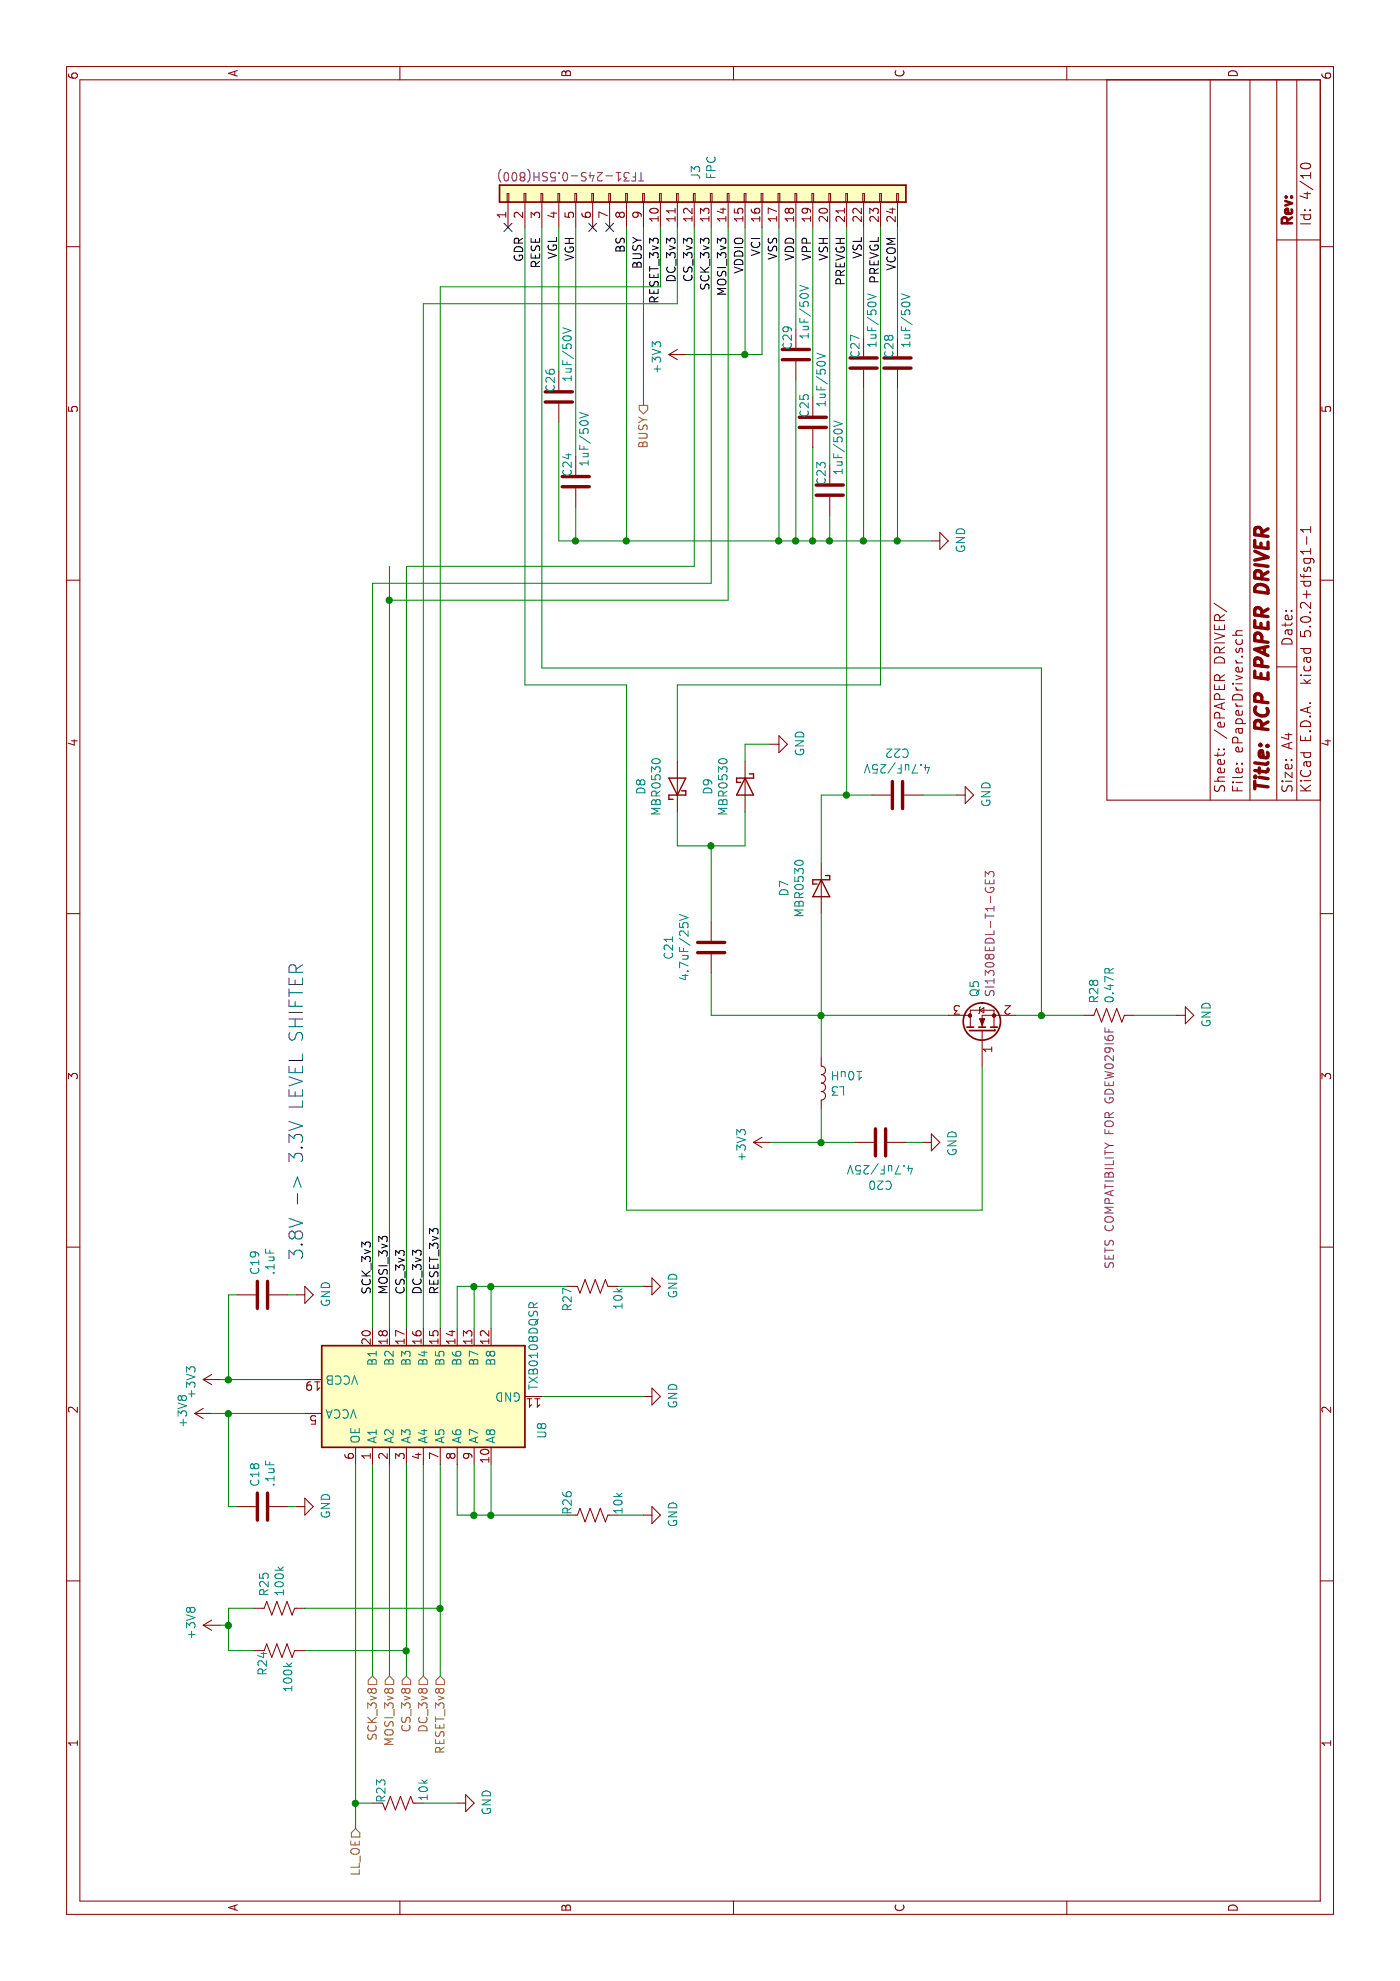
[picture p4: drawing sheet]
EESchema Schematic File Version 4
LIBS:RotaryCellPhone-4G-cache
EELAYER 26 0
EELAYER END
$Descr A4 11693 8268
encoding utf-8
Sheet 4 10
Title "RCP EPAPER DRIVER"
Date ""
Rev ""
Comp ""
Comment1 ""
Comment2 ""
Comment3 ""
Comment4 ""
$EndDescr
$Comp
L Connector_Generic:Conn_01x24 J3
U 1 1
P 10550 4100
F 0 "J3" H 10630 4092 50  0000 L CNN
F 1 "FPC" H 10630 4001 50  0000 L CNN
F 2 "MyFootprints:Hirose_FPC_TF31-24S-0.5SH(800)" H 10550 4100 50  0001 C CNN
F 3 "~" H 10550 4100 50  0001 C CNN
F 4 "Hirose" H 10550 4100 50  0001 C CNN "Mfg. Name"
F 5 "TF31-24S-0.5SH(800) " V 10650 4850 50  0000 C CNN "Mfg. Part No."
	1    10550 4100
	1    0    0    -1  
$EndComp
$Comp
L Device:Q_NMOS_GSD Q5
U 1 1
P 5600 5800
F 0 "Q5" H 5805 5846 50  0000 L CNN
F 1 "NMOS" H 5805 5800 50  0001 L CNN
F 2 "Package_TO_SOT_SMD:SOT-323_SC-70" H 5800 5900 50  0001 C CNN
F 3 "https://www.vishay.com/docs/63399/si1308edl.pdf" H 5600 5800 50  0001 C CNN
F 4 "Vishay" H 5600 5800 50  0001 C CNN "Mfg. Name"
F 5 "SI1308EDL-T1-GE3 " H 5805 5755 50  0000 L CNN "Mfg. Part No."
	1    5600 5800
	1    0    0    -1  
$EndComp
Wire Wire Line
	5400 5800 4550 5800
Text Label 10300 3100 2    50   ~ 0
GDR
Wire Wire Line
	5700 6000 5700 6150
$Comp
L Device:R_US R28
U 1 1
P 5700 6550
F 0 "R28" H 5768 6641 50  0000 L CNN
F 1 "0.47R" H 5768 6550 50  0000 L CNN
F 2 "Resistor_SMD:R_0603_1608Metric_Pad1.05x0.95mm_HandSolder" V 5740 6540 50  0001 C CNN
F 3 "~" H 5700 6550 50  0001 C CNN
F 4 "SETS COMPATIBILITY FOR GDEW029I6F" H 4200 6550 50  0000 L CNN "Note"
	1    5700 6550
	1    0    0    -1  
$EndComp
$Comp
L Device:L L3
U 1 1
P 5300 4850
F 0 "L3" H 5353 4896 50  0000 L CNN
F 1 "10uH" H 5353 4805 50  0000 L CNN
F 2 "MyFootprints:Inductor_Wurth_74438336100" H 5300 4850 50  0001 C CNN
F 3 "~" H 5300 4850 50  0001 C CNN
	1    5300 4850
	0    -1   1    0   
$EndComp
Wire Wire Line
	5150 4850 4950 4850
$Comp
L power:+3V3 #PWR0143
U 1 1
P 4950 4550
F 0 "#PWR0143" H 4950 4400 50  0001 C CNN
F 1 "+3V3" H 4965 4723 50  0000 C CNN
F 2 "" H 4950 4550 50  0001 C CNN
F 3 "" H 4950 4550 50  0001 C CNN
	1    4950 4550
	-1   0    0    -1  
$EndComp
Wire Wire Line
	4950 4850 4950 5050
Connection ~ 4950 4850
$Comp
L Device:C C20
U 1 1
P 4950 5200
F 0 "C20" V 4698 5200 50  0000 C CNN
F 1 "4.7uF/25V" V 4789 5200 50  0000 C CNN
F 2 "Capacitor_SMD:C_0805_2012Metric" H 4988 5050 50  0001 C CNN
F 3 "~" H 4950 5200 50  0001 C CNN
	1    4950 5200
	1    0    0    1   
$EndComp
$Comp
L power:GND #PWR0144
U 1 1
P 4950 5450
F 0 "#PWR0144" H 4950 5200 50  0001 C CNN
F 1 "GND" H 4955 5277 50  0000 C CNN
F 2 "" H 4950 5450 50  0001 C CNN
F 3 "" H 4950 5450 50  0001 C CNN
	1    4950 5450
	-1   0    0    -1  
$EndComp
Text Label 10300 3200 2    50   ~ 0
RESE
Wire Wire Line
	5700 6700 5700 6950
$Comp
L power:GND #PWR0145
U 1 1
P 5700 6950
F 0 "#PWR0145" H 5700 6700 50  0001 C CNN
F 1 "GND" H 5705 6777 50  0000 C CNN
F 2 "" H 5700 6950 50  0001 C CNN
F 3 "" H 5700 6950 50  0001 C CNN
	1    5700 6950
	1    0    0    -1  
$EndComp
$Comp
L Diode:MBR0530 D7
U 1 1
P 6450 4850
F 0 "D7" H 6450 4634 50  0000 C CNN
F 1 "MBR0530" H 6450 4725 50  0000 C CNN
F 2 "Diode_SMD:D_SOD-123" H 6450 4675 50  0001 C CNN
F 3 "http://www.mccsemi.com/up_pdf/MBR0520~MBR0580(SOD123).pdf" H 6450 4850 50  0001 C CNN
F 4 "ON Semi" H 6450 4850 50  0001 C CNN "Mfg. Name"
F 5 "MBR0530" H 6450 4850 50  0001 C CNN "Mfg. Part No."
	1    6450 4850
	-1   0    0    1   
$EndComp
Wire Wire Line
	6600 4850 7000 4850
Wire Wire Line
	7000 4850 7000 5000
Wire Wire Line
	7000 5000 10350 5000
$Comp
L Device:C C22
U 1 1
P 7000 5300
F 0 "C22" V 6748 5300 50  0000 C CNN
F 1 "4.7uF/25V" V 6839 5300 50  0000 C CNN
F 2 "Capacitor_SMD:C_0805_2012Metric" H 7038 5150 50  0001 C CNN
F 3 "~" H 7000 5300 50  0001 C CNN
	1    7000 5300
	-1   0    0    1   
$EndComp
Wire Wire Line
	7000 5450 7000 5650
$Comp
L power:GND #PWR0146
U 1 1
P 7000 5650
F 0 "#PWR0146" H 7000 5400 50  0001 C CNN
F 1 "GND" H 7005 5477 50  0000 C CNN
F 2 "" H 7000 5650 50  0001 C CNN
F 3 "" H 7000 5650 50  0001 C CNN
	1    7000 5650
	1    0    0    -1  
$EndComp
Text Label 10300 5000 2    50   ~ 0
PREVGH
Wire Wire Line
	5700 6150 7750 6150
Wire Wire Line
	7750 6150 7750 3200
Wire Wire Line
	7750 3200 10350 3200
Connection ~ 5700 6150
Wire Wire Line
	5700 6150 5700 6400
Wire Wire Line
	4550 5800 4550 3700
Wire Wire Line
	7650 5200 7650 4000
Wire Wire Line
	7650 5200 10350 5200
Text Label 10300 5200 2    50   ~ 0
PREVGL
$Comp
L Device:C C21
U 1 1
P 6100 4200
F 0 "C21" V 5848 4200 50  0000 C CNN
F 1 "4.7uF/25V" V 5939 4200 50  0000 C CNN
F 2 "Capacitor_SMD:C_0805_2012Metric" H 6138 4050 50  0001 C CNN
F 3 "~" H 6100 4200 50  0001 C CNN
	1    6100 4200
	0    1    1    0   
$EndComp
Wire Wire Line
	5950 4200 5700 4200
Wire Wire Line
	6250 4200 6700 4200
Wire Wire Line
	6700 4200 6700 4000
Wire Wire Line
	6700 4000 6900 4000
Wire Wire Line
	6700 4200 6700 4400
Wire Wire Line
	6700 4400 6900 4400
$Comp
L Diode:MBR0530 D9
U 1 1
P 7050 4400
F 0 "D9" H 7050 4184 50  0000 C CNN
F 1 "MBR0530" H 7050 4275 50  0000 C CNN
F 2 "Diode_SMD:D_SOD-123" H 7050 4225 50  0001 C CNN
F 3 "http://www.mccsemi.com/up_pdf/MBR0520~MBR0580(SOD123).pdf" H 7050 4400 50  0001 C CNN
F 4 "ON Semi" H 7050 4400 50  0001 C CNN "Mfg. Name"
F 5 "MBR0530" H 7050 4400 50  0001 C CNN "Mfg. Part No."
	1    7050 4400
	-1   0    0    1   
$EndComp
$Comp
L Diode:MBR0530 D8
U 1 1
P 7050 4000
F 0 "D8" H 7050 4216 50  0000 C CNN
F 1 "MBR0530" H 7050 4125 50  0000 C CNN
F 2 "Diode_SMD:D_SOD-123" H 7050 3825 50  0001 C CNN
F 3 "http://www.mccsemi.com/up_pdf/MBR0520~MBR0580(SOD123).pdf" H 7050 4000 50  0001 C CNN
F 4 "ON Semi" H 7050 4000 50  0001 C CNN "Mfg. Name"
F 5 "MBR0530" H 7050 4000 50  0001 C CNN "Mfg. Part No."
	1    7050 4000
	1    0    0    -1  
$EndComp
Connection ~ 6700 4200
Wire Wire Line
	7200 4400 7300 4400
Wire Wire Line
	7300 4400 7300 4550
$Comp
L power:GND #PWR0147
U 1 1
P 7300 4550
F 0 "#PWR0147" H 7300 4300 50  0001 C CNN
F 1 "GND" H 7305 4377 50  0000 C CNN
F 2 "" H 7300 4550 50  0001 C CNN
F 3 "" H 7300 4550 50  0001 C CNN
	1    7300 4550
	1    0    0    -1  
$EndComp
Wire Wire Line
	7650 4000 7200 4000
Wire Wire Line
	4950 5450 4950 5350
Wire Wire Line
	5700 4200 5700 4850
Connection ~ 5700 4850
Wire Wire Line
	5450 4850 5700 4850
Wire Wire Line
	4950 4550 4950 4850
Wire Wire Line
	5700 4850 5700 5600
Wire Wire Line
	5700 4850 6300 4850
NoConn ~ 10350 3000
NoConn ~ 10350 3500
NoConn ~ 10350 3600
Wire Wire Line
	10350 3300 9500 3300
$Comp
L Device:C C26
U 1 1
P 9350 3300
F 0 "C26" V 9300 3400 50  0000 C CNN
F 1 "1uF/50V" V 9400 3550 50  0000 C CNN
F 2 "Capacitor_SMD:C_0805_2012Metric" H 9388 3150 50  0001 C CNN
F 3 "~" H 9350 3300 50  0001 C CNN
	1    9350 3300
	0    1    1    0   
$EndComp
Text Label 10300 3300 2    50   ~ 0
VGL
Wire Wire Line
	10350 3400 9000 3400
$Comp
L Device:C C24
U 1 1
P 8850 3400
F 0 "C24" V 8800 3500 50  0000 C CNN
F 1 "1uF/50V" V 8900 3650 50  0000 C CNN
F 2 "Capacitor_SMD:C_0805_2012Metric" H 8888 3250 50  0001 C CNN
F 3 "~" H 8850 3400 50  0001 C CNN
	1    8850 3400
	0    1    1    0   
$EndComp
Text Label 10300 3400 2    50   ~ 0
VGH
Wire Wire Line
	10350 3700 8500 3700
Text Label 10300 3700 2    50   ~ 0
BS
Wire Wire Line
	9200 3300 8500 3300
Wire Wire Line
	8500 3300 8500 3400
Connection ~ 8500 3700
Wire Wire Line
	8500 3700 8500 4600
$Comp
L power:GND #PWR0148
U 1 1
P 8500 5500
F 0 "#PWR0148" H 8500 5250 50  0001 C CNN
F 1 "GND" H 8505 5327 50  0000 C CNN
F 2 "" H 8500 5500 50  0001 C CNN
F 3 "" H 8500 5500 50  0001 C CNN
	1    8500 5500
	1    0    0    -1  
$EndComp
Wire Wire Line
	8700 3400 8500 3400
Connection ~ 8500 3400
Wire Wire Line
	8500 3400 8500 3700
Text HLabel 1800 2200 0    50   Input ~ 0
SCK_3v8
Text HLabel 1800 2300 0    50   Input ~ 0
MOSI_3v8
Text HLabel 1800 2400 0    50   Input ~ 0
CS_3v8
Text HLabel 1800 2500 0    50   Input ~ 0
DC_3v8
Text HLabel 1800 2600 0    50   Input ~ 0
RESET_3v8
Wire Wire Line
	1800 2200 3050 2200
Wire Wire Line
	1800 2300 3050 2300
Wire Wire Line
	3050 2400 1950 2400
Wire Wire Line
	1800 2500 3050 2500
Wire Wire Line
	3050 2600 2200 2600
Wire Wire Line
	3850 2300 8150 2300
Text Label 4050 2200 0    50   ~ 0
SCK_3v3
Text Label 4050 2300 0    50   ~ 0
MOSI_3v3
Text Label 4050 2400 0    50   ~ 0
CS_3v3
Text Label 4050 2500 0    50   ~ 0
DC_3v3
Text Label 4050 2600 0    50   ~ 0
RESET_3v3
$Comp
L power:+3V3 #PWR0149
U 1 1
P 3550 1300
F 0 "#PWR0149" H 3550 1150 50  0001 C CNN
F 1 "+3V3" H 3565 1473 50  0000 C CNN
F 2 "" H 3550 1300 50  0001 C CNN
F 3 "" H 3550 1300 50  0001 C CNN
	1    3550 1300
	-1   0    0    -1  
$EndComp
$Comp
L power:GND #PWR0150
U 1 1
P 3450 3800
F 0 "#PWR0150" H 3450 3550 50  0001 C CNN
F 1 "GND" H 3455 3627 50  0000 C CNN
F 2 "" H 3450 3800 50  0001 C CNN
F 3 "" H 3450 3800 50  0001 C CNN
	1    3450 3800
	1    0    0    -1  
$EndComp
Wire Wire Line
	1950 2400 1950 1800
Connection ~ 1950 2400
Wire Wire Line
	1950 2400 1800 2400
$Comp
L Device:R_US R24
U 1 1
P 1950 1650
F 0 "R24" H 1800 1750 50  0000 L CNN
F 1 "100k" H 1700 1600 50  0000 L CNN
F 2 "Resistor_SMD:R_0402_1005Metric" V 1990 1640 50  0001 C CNN
F 3 "~" H 1950 1650 50  0001 C CNN
	1    1950 1650
	1    0    0    -1  
$EndComp
$Comp
L power:+3V8 #PWR0151
U 1 1
P 2100 1300
F 0 "#PWR0151" H 2100 1150 50  0001 C CNN
F 1 "+3V8" H 2115 1473 50  0000 C CNN
F 2 "" H 2100 1300 50  0001 C CNN
F 3 "" H 2100 1300 50  0001 C CNN
	1    2100 1300
	1    0    0    -1  
$EndComp
$Comp
L Device:R_US R25
U 1 1
P 2200 1650
F 0 "R25" H 2268 1741 50  0000 L CNN
F 1 "100k" H 2268 1650 50  0000 L CNN
F 2 "Resistor_SMD:R_0402_1005Metric" V 2240 1640 50  0001 C CNN
F 3 "~" H 2200 1650 50  0001 C CNN
	1    2200 1650
	1    0    0    -1  
$EndComp
Wire Wire Line
	2200 1800 2200 2600
Connection ~ 2200 2600
Wire Wire Line
	2200 2600 1800 2600
Wire Wire Line
	2200 1500 2200 1350
Wire Wire Line
	2200 1350 2100 1350
Wire Wire Line
	1950 1350 1950 1500
Wire Wire Line
	2100 1350 2100 1300
Connection ~ 2100 1350
Wire Wire Line
	2100 1350 1950 1350
Text HLabel 9300 3800 0    50   Output ~ 0
BUSY
Wire Wire Line
	9300 3800 10350 3800
Wire Wire Line
	10000 2600 10000 3900
Wire Wire Line
	10000 3900 10350 3900
Wire Wire Line
	3850 2600 10000 2600
Wire Wire Line
	9900 2500 9900 4000
Wire Wire Line
	9900 4000 10350 4000
Wire Wire Line
	3850 2500 9900 2500
Wire Wire Line
	8350 2400 8350 4100
Wire Wire Line
	8350 4100 10350 4100
Wire Wire Line
	3850 2400 8350 2400
Wire Wire Line
	8250 2200 8250 4200
Wire Wire Line
	8250 4200 10350 4200
Wire Wire Line
	3850 2200 8250 2200
Wire Wire Line
	8150 2300 8150 4300
Wire Wire Line
	8150 4300 10350 4300
Text Label 10300 4200 2    50   ~ 0
SCK_3v3
Text Label 10300 4300 2    50   ~ 0
MOSI_3v3
Text Label 10300 4100 2    50   ~ 0
CS_3v3
Text Label 10300 4000 2    50   ~ 0
DC_3v3
Text Label 10300 3900 2    50   ~ 0
RESET_3v3
Text Label 10300 3800 2    50   ~ 0
BUSY
$Comp
L Device:R_US R26
U 1 1
P 2750 3500
F 0 "R26" H 2750 3650 50  0000 L CNN
F 1 "10k" H 2750 3350 50  0000 L CNN
F 2 "Resistor_SMD:R_0402_1005Metric" V 2790 3490 50  0001 C CNN
F 3 "~" H 2750 3500 50  0001 C CNN
	1    2750 3500
	1    0    0    -1  
$EndComp
Wire Wire Line
	4550 3700 7650 3700
Wire Wire Line
	7650 3700 7650 3100
Wire Wire Line
	7650 3100 10350 3100
Wire Wire Line
	2750 3800 2750 3650
$Comp
L Device:R_US R27
U 1 1
P 4100 3500
F 0 "R27" H 4100 3650 50  0000 L CNN
F 1 "10k" H 4100 3350 50  0000 L CNN
F 2 "Resistor_SMD:R_0402_1005Metric" V 4140 3490 50  0001 C CNN
F 3 "~" H 4100 3500 50  0001 C CNN
	1    4100 3500
	-1   0    0    -1  
$EndComp
Wire Wire Line
	4100 2900 4100 3350
Wire Wire Line
	4100 3800 4100 3650
Wire Wire Line
	3850 2900 4100 2900
Text Notes 4250 1800 0    79   ~ 0
3.8V -> 3.3V LEVEL SHIFTER
Wire Wire Line
	10350 4400 9600 4400
Wire Wire Line
	9600 4400 9600 4050
$Comp
L power:+3V3 #PWR0152
U 1 1
P 9600 4050
F 0 "#PWR0152" H 9600 3900 50  0001 C CNN
F 1 "+3V3" H 9615 4223 50  0000 C CNN
F 2 "" H 9600 4050 50  0001 C CNN
F 3 "" H 9600 4050 50  0001 C CNN
	1    9600 4050
	-1   0    0    -1  
$EndComp
Wire Wire Line
	9600 4400 9600 4500
Wire Wire Line
	9600 4500 10350 4500
Connection ~ 9600 4400
Text Label 10300 4400 2    50   ~ 0
VDDIO
Text Label 10300 4500 2    50   ~ 0
VCI
Wire Wire Line
	10350 4600 8500 4600
Connection ~ 8500 4600
Wire Wire Line
	8500 4600 8500 4700
$Comp
L Device:C C29
U 1 1
P 9600 4700
F 0 "C29" V 9550 4800 50  0000 C CNN
F 1 "1uF/50V" V 9650 4950 50  0000 C CNN
F 2 "Capacitor_SMD:C_0805_2012Metric" H 9638 4550 50  0001 C CNN
F 3 "~" H 9600 4700 50  0001 C CNN
	1    9600 4700
	0    1    1    0   
$EndComp
Text Label 10300 4600 2    50   ~ 0
VSS
Text Label 10300 4700 2    50   ~ 0
VDD
Text Label 10300 4800 2    50   ~ 0
VPP
Text Label 10300 4900 2    50   ~ 0
VSH
Text Label 10300 5100 2    50   ~ 0
VSL
Text Label 10300 5300 2    50   ~ 0
VCOM
Wire Wire Line
	10350 4700 9750 4700
$Comp
L Device:C C23
U 1 1
P 8800 4900
F 0 "C23" V 8750 5000 50  0000 C CNN
F 1 "1uF/50V" V 8850 5150 50  0000 C CNN
F 2 "Capacitor_SMD:C_0805_2012Metric" H 8838 4750 50  0001 C CNN
F 3 "~" H 8800 4900 50  0001 C CNN
	1    8800 4900
	0    1    1    0   
$EndComp
$Comp
L Device:C C25
U 1 1
P 9200 4800
F 0 "C25" V 9150 4900 50  0000 C CNN
F 1 "1uF/50V" V 9250 5050 50  0000 C CNN
F 2 "Capacitor_SMD:C_0805_2012Metric" H 9238 4650 50  0001 C CNN
F 3 "~" H 9200 4800 50  0001 C CNN
	1    9200 4800
	0    1    1    0   
$EndComp
$Comp
L Device:C C27
U 1 1
P 9550 5100
F 0 "C27" V 9500 5200 50  0000 C CNN
F 1 "1uF/50V" V 9600 5350 50  0000 C CNN
F 2 "Capacitor_SMD:C_0805_2012Metric" H 9588 4950 50  0001 C CNN
F 3 "~" H 9550 5100 50  0001 C CNN
	1    9550 5100
	0    1    1    0   
$EndComp
$Comp
L Device:C C28
U 1 1
P 9550 5300
F 0 "C28" V 9500 5400 50  0000 C CNN
F 1 "1uF/50V" V 9600 5550 50  0000 C CNN
F 2 "Capacitor_SMD:C_0805_2012Metric" H 9588 5150 50  0001 C CNN
F 3 "~" H 9550 5300 50  0001 C CNN
	1    9550 5300
	0    1    1    0   
$EndComp
Wire Wire Line
	10350 5300 9700 5300
Wire Wire Line
	9400 5300 8500 5300
Connection ~ 8500 5300
Wire Wire Line
	8500 5300 8500 5500
Wire Wire Line
	8500 5100 9400 5100
Connection ~ 8500 5100
Wire Wire Line
	8500 5100 8500 5300
Wire Wire Line
	9700 5100 10350 5100
Wire Wire Line
	10350 4900 8950 4900
Wire Wire Line
	9350 4800 10350 4800
Wire Wire Line
	9450 4700 8500 4700
Connection ~ 8500 4700
Wire Wire Line
	8500 4700 8500 4800
Wire Wire Line
	9050 4800 8500 4800
Connection ~ 8500 4800
Wire Wire Line
	8500 4800 8500 4900
Wire Wire Line
	8650 4900 8500 4900
Connection ~ 8500 4900
Wire Wire Line
	8500 4900 8500 5100
Connection ~ 7000 5000
Wire Wire Line
	7000 5000 7000 5150
Wire Wire Line
	3450 3200 3450 3800
$Comp
L power:GND #PWR0153
U 1 1
P 4100 3800
F 0 "#PWR0153" H 4100 3550 50  0001 C CNN
F 1 "GND" H 4105 3627 50  0000 C CNN
F 2 "" H 4100 3800 50  0001 C CNN
F 3 "" H 4100 3800 50  0001 C CNN
	1    4100 3800
	1    0    0    -1  
$EndComp
$Comp
L power:GND #PWR0154
U 1 1
P 2750 3800
F 0 "#PWR0154" H 2750 3550 50  0001 C CNN
F 1 "GND" H 2755 3627 50  0000 C CNN
F 2 "" H 2750 3800 50  0001 C CNN
F 3 "" H 2750 3800 50  0001 C CNN
	1    2750 3800
	1    0    0    -1  
$EndComp
Wire Wire Line
	2750 3350 2750 2900
Wire Wire Line
	2750 2700 3050 2700
$Comp
L Logic_LevelTranslator:TXB0108DQSR U8
U 1 1
P 3450 2500
F 0 "U8" H 3250 1800 50  0000 C CNN
F 1 "TXB0108DQSR" H 3750 1850 50  0000 C CNN
F 2 "Package_SON:USON-20_2x4mm_P0.4mm" H 3450 1750 50  0001 C CNN
F 3 "http://www.ti.com/lit/ds/symlink/txb0108.pdf" H 3450 2400 50  0001 C CNN
	1    3450 2500
	1    0    0    -1  
$EndComp
Wire Wire Line
	3550 1300 3550 1350
$Comp
L power:+3V8 #PWR0155
U 1 1
P 3350 1250
F 0 "#PWR0155" H 3350 1100 50  0001 C CNN
F 1 "+3V8" H 3365 1423 50  0000 C CNN
F 2 "" H 3350 1250 50  0001 C CNN
F 3 "" H 3350 1250 50  0001 C CNN
	1    3350 1250
	1    0    0    -1  
$EndComp
Wire Wire Line
	3350 1800 3350 1350
$Comp
L Device:C C18
U 1 1
P 2800 1550
F 0 "C18" H 2915 1596 50  0000 L CNN
F 1 ".1uF" H 2915 1505 50  0000 L CNN
F 2 "Capacitor_SMD:C_0402_1005Metric" H 2838 1400 50  0001 C CNN
F 3 "~" H 2800 1550 50  0001 C CNN
	1    2800 1550
	1    0    0    -1  
$EndComp
Wire Wire Line
	4100 2900 4100 2800
Wire Wire Line
	4100 2700 3850 2700
Connection ~ 4100 2900
Wire Wire Line
	3850 2800 4100 2800
Connection ~ 4100 2800
Wire Wire Line
	4100 2800 4100 2700
Wire Wire Line
	2750 2800 3050 2800
Connection ~ 2750 2800
Wire Wire Line
	2750 2800 2750 2700
Wire Wire Line
	3050 2900 2750 2900
Connection ~ 2750 2900
Wire Wire Line
	2750 2900 2750 2800
Wire Wire Line
	2800 1750 2800 1700
$Comp
L power:GND #PWR0156
U 1 1
P 2800 1750
F 0 "#PWR0156" H 2800 1500 50  0001 C CNN
F 1 "GND" H 2805 1577 50  0000 C CNN
F 2 "" H 2800 1750 50  0001 C CNN
F 3 "" H 2800 1750 50  0001 C CNN
	1    2800 1750
	1    0    0    -1  
$EndComp
$Comp
L Device:C C19
U 1 1
P 4050 1550
F 0 "C19" H 4165 1596 50  0000 L CNN
F 1 ".1uF" H 4165 1505 50  0000 L CNN
F 2 "Capacitor_SMD:C_0402_1005Metric" H 4088 1400 50  0001 C CNN
F 3 "~" H 4050 1550 50  0001 C CNN
	1    4050 1550
	1    0    0    -1  
$EndComp
Wire Wire Line
	4050 1750 4050 1700
$Comp
L power:GND #PWR0157
U 1 1
P 4050 1750
F 0 "#PWR0157" H 4050 1500 50  0001 C CNN
F 1 "GND" H 4055 1577 50  0000 C CNN
F 2 "" H 4050 1750 50  0001 C CNN
F 3 "" H 4050 1750 50  0001 C CNN
	1    4050 1750
	1    0    0    -1  
$EndComp
Wire Wire Line
	4050 1400 4050 1350
Wire Wire Line
	4050 1350 3550 1350
Connection ~ 3550 1350
Wire Wire Line
	3550 1350 3550 1800
Wire Wire Line
	3350 1350 2800 1350
Wire Wire Line
	2800 1350 2800 1400
Connection ~ 3350 1350
Wire Wire Line
	3350 1350 3350 1250
$Comp
L Device:R_US R23
U 1 1
P 1050 2350
AR Path="/5E746565/5F4EBFD2" Ref="R23"  Part="1" 
AR Path="/5EF8AA03/5F4EBFD2" Ref="R?"  Part="1" 
F 0 "R23" H 900 2450 50  0000 L CNN
F 1 "10k" H 900 2200 50  0000 L CNN
F 2 "Resistor_SMD:R_0603_1608Metric_Pad1.05x0.95mm_HandSolder" V 1090 2340 50  0001 C CNN
F 3 "~" H 1050 2350 50  0001 C CNN
	1    1050 2350
	-1   0    0    -1  
$EndComp
Wire Wire Line
	1050 2200 1050 2100
$Comp
L power:GND #PWR0158
U 1 1
P 1050 2700
AR Path="/5E746565/5F4EBFDA" Ref="#PWR0158"  Part="1" 
AR Path="/5EF8AA03/5F4EBFDA" Ref="#PWR?"  Part="1" 
F 0 "#PWR0158" H 1050 2450 50  0001 C CNN
F 1 "GND" H 1055 2527 50  0000 C CNN
F 2 "" H 1050 2700 50  0001 C CNN
F 3 "" H 1050 2700 50  0001 C CNN
	1    1050 2700
	1    0    0    -1  
$EndComp
Wire Wire Line
	1050 2500 1050 2700
Text HLabel 900  2100 0    50   Input ~ 0
LL_OE
Wire Wire Line
	900  2100 1050 2100
Connection ~ 1050 2100
Wire Wire Line
	3050 2100 1050 2100
$EndSCHEMATC
